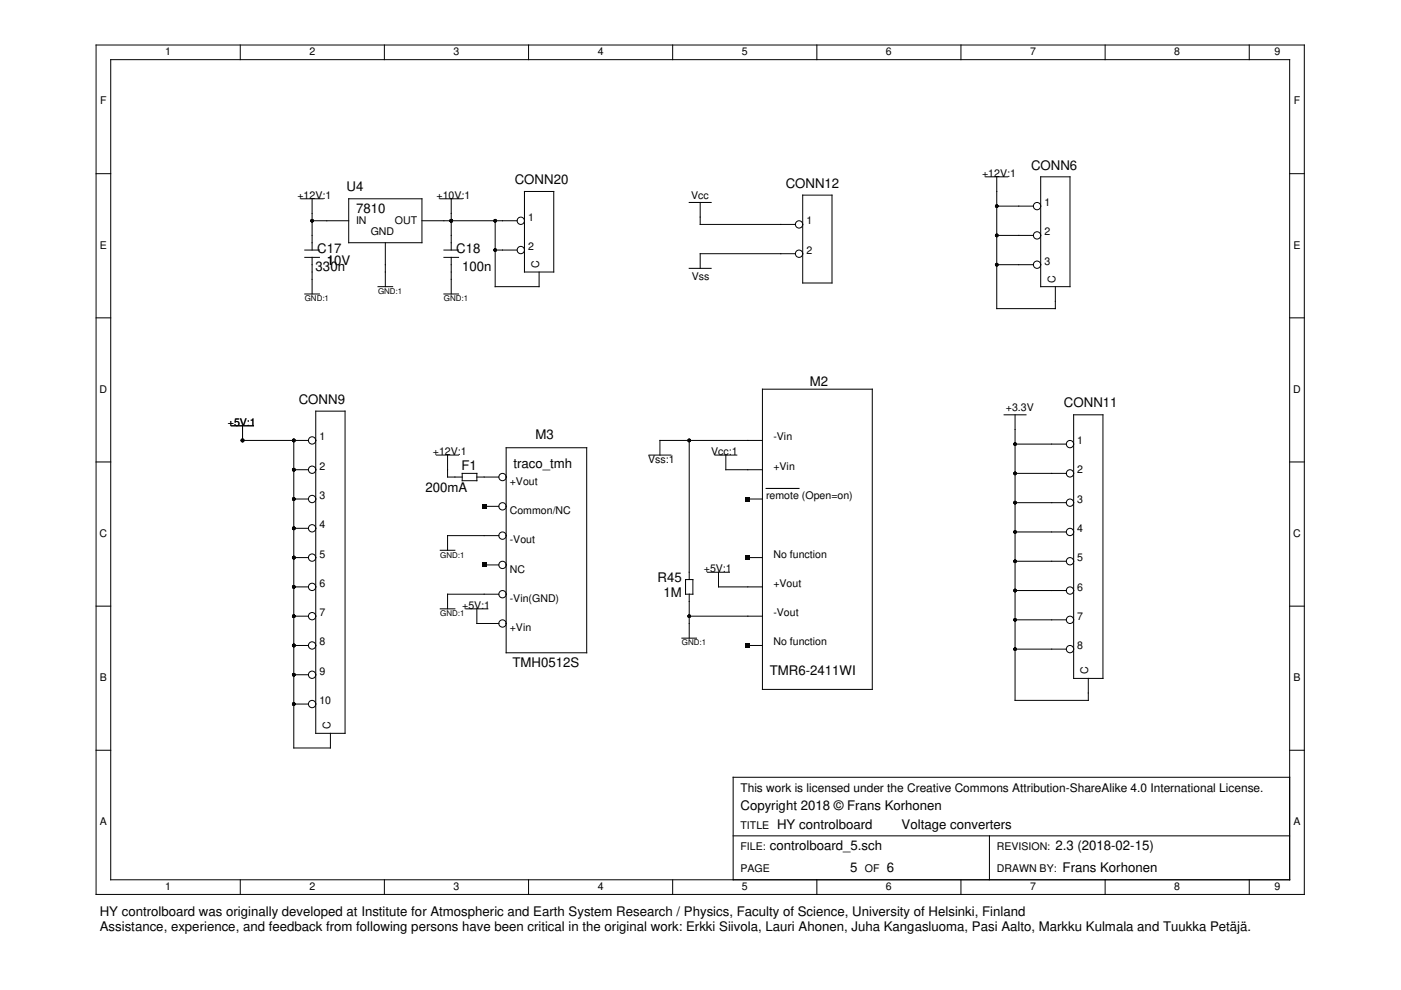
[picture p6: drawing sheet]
<svg xmlns="http://www.w3.org/2000/svg" width="297mm" height="210mm" viewBox="0 0 297 210" stroke-linecap="round" stroke-linejoin="round" font-family="sans-serif">
<g fill="none" stroke="#000" stroke-width=".21">
<path d="M20.4 9.5h256.1v180.1h-256.1zM23.5 12.7h249.9v173.8h-249.9zM50.9 9.5v3.2M81.5 9.5v3.2M112.1 9.5v3.2M142.6 9.5v3.2M173.2 9.5v3.2M203.7 9.5v3.2M234.3 9.5v3.2M264.9 9.5v3.2M20.4 36.8h3.1M209 37.5h4.7"/>
<path d="M211.3 37.5v27.9h12.5v-4.6M220.6 37.5h6.3v23.3h-6.3zM273.4 36.8h3.1M63.8 42.1h4.7M64.6 53h3.1M64.6 54.6h3.1M66.2 46.8h7.7M66.2 42.1v10.9M66.2 54.6v7.7M73.9 42.1h15.6v9.4h-15.6zM81.7 51.5v9.3M89.5 46.8h20.1"/>
<path d="M93.3 42.1h4.7M94.1 53h3.1M94.1 54.6h3.1M95.7 42.1v10.9M95.7 54.6v7.7M105 46.8v14h9.3v-3.1M105 53h4.6M111.2 40.6h6.2v17.1h-6.2zM146.1 42.9h4.7M146.1 56.9h4.7M148.5 42.9v4.7h20.1M168.6 53.8h-20.1v3.1"/>
<path d="M170.2 41.4h6.2v18.6h-6.2zM211.3 56.1h7.8M211.3 49.9h7.8M211.3 43.7h7.8M20.4 67.4h3.1M64.6 62.3h3.1M80.1 60.8h3.1M94.1 62.3h3.1M273.4 67.4h3.1M20.4 97.9h3.1M49.1 90.3h4.7M51.4 90.3v3.1h14"/>
<path d="M62.3 93.4v65.2h7.8v-3.1M62.3 99.6h3.1M66.9 87.2h6.3v68.3h-6.3zM92.6 96.5h4.6M94.9 96.5v4.6h3.1M107.3 94.9h17.1v43.5h-17.1zM137.6 96.5h4.6M146.1 93.4v29.5M151.6 96.5h4.6M153.9 96.5v3.1h7.8M161.7 93.4h-21.8v3.1M161.7 82.5h23.2v63.7h-23.2z"/>
<path d="M212.9 87.9h4.6M215.2 87.9v60.6h15.5v-4.7M215.2 94.2h10.9M227.6 87.9h6.2v55.9h-6.2zM273.4 97.9h3.1M62.3 105.8h3.1M62.3 118.2h3.1M62.3 112h3.1M93.3 116.7h3.1M98 100.4h3.1v1.5h-3.1zM101.1 101.1h4.7M102.7 119.8h3.1"/>
<path d="M102.7 107.4h3.1M105.8 113.6h-10.9v3.1M158.5 105.8h3.2M158.5 118.2h3.2M215.2 100.4h10.9M215.2 106.6h10.9M215.2 112.8h10.9M215.2 119h10.9M20.4 128.5h3.1M62.3 124.4h3.1M62.3 130.6h3.1M62.3 136.9h3.1"/>
<path d="M93.3 129.1h3.1M98.8 129.1h4.6M101.1 129.1v3.1h4.7M105.8 126h-10.9v3.1M144.6 135.3h3.1M145.3 122.9h1.6v3.1h-1.6zM146.1 126v9.3M146.1 130.6h15.6M150 121.3h4.7M152.3 121.3v3.1h9.4M158.5 136.9h3.2M215.2 125.2h10.9"/>
<path d="M215.2 131.4h10.9M215.2 137.6h10.9M273.4 128.5h3.1M20.4 159.1h3.1M62.3 143.1h3.1M62.3 149.3h3.1M273.4 159.1h3.1M155.4 177.2h118M209.8 177.2v9.3M273.4 164.8h-118v21.7M50.9 186.5v3.1M81.5 186.5v3.1"/>
<path d="M112.1 186.5v3.1M142.6 186.5v3.1M173.2 186.5v3.1M203.7 186.5v3.1M234.3 186.5v3.1M264.9 186.5v3.1"/>
<circle cx="110.4" cy="46.8" r=".78"/>
<circle cx="110.4" cy="53" r=".78"/>
<circle cx="169.4" cy="53.8" r=".78"/>
<circle cx="169.4" cy="47.6" r=".78"/>
<circle cx="219.9" cy="56.1" r=".78"/>
<circle cx="219.9" cy="43.7" r=".78"/>
<circle cx="219.9" cy="49.9" r=".78"/>
<circle cx="66.2" cy="99.6" r=".78"/>
<circle cx="66.2" cy="93.4" r=".78"/>
<circle cx="226.9" cy="94.2" r=".78"/>
<circle cx="66.2" cy="112" r=".78"/>
<circle cx="66.2" cy="118.2" r=".78"/>
<circle cx="66.2" cy="105.8" r=".78"/>
<circle cx="106.5" cy="113.6" r=".78"/>
<circle cx="106.5" cy="101.1" r=".78"/>
<circle cx="106.5" cy="119.8" r=".78"/>
<circle cx="106.5" cy="107.4" r=".78"/>
<circle cx="226.9" cy="106.6" r=".78"/>
<circle cx="226.9" cy="119" r=".78"/>
<circle cx="226.9" cy="112.8" r=".78"/>
<circle cx="226.9" cy="100.4" r=".78"/>
<circle cx="66.2" cy="136.9" r=".78"/>
<circle cx="66.2" cy="124.4" r=".78"/>
<circle cx="66.2" cy="130.6" r=".78"/>
<circle cx="106.5" cy="126" r=".78"/>
<circle cx="106.5" cy="132.2" r=".78"/>
<circle cx="226.9" cy="131.4" r=".78"/>
<circle cx="226.9" cy="137.6" r=".78"/>
<circle cx="226.9" cy="125.2" r=".78"/>
<circle cx="66.2" cy="149.3" r=".78"/>
<circle cx="66.2" cy="143.1" r=".78"/>
</g>
<g fill="#000">
<path d="M102.2 119.3h.9v.9h-.9zM102.2 106.9h.9v.9h-.9zM158.1 105.3h.9v1h-.9zM158.1 117.8h.9v.9h-.9zM158.1 136.4h.9v.9h-.9z"/>
<circle cx="66.2" cy="46.8" r=".39"/>
<circle cx="95.7" cy="46.8" r=".39"/>
<circle cx="105" cy="46.8" r=".39"/>
<circle cx="105" cy="53" r=".39"/>
<circle cx="211.3" cy="56.1" r=".39"/>
<circle cx="211.3" cy="43.7" r=".39"/>
<circle cx="211.3" cy="49.9" r=".39"/>
<circle cx="51.4" cy="93.4" r=".39"/>
<circle cx="62.3" cy="99.6" r=".39"/>
<circle cx="62.3" cy="93.4" r=".39"/>
<circle cx="146.1" cy="93.4" r=".39"/>
<circle cx="215.2" cy="94.2" r=".39"/>
<circle cx="62.3" cy="112" r=".39"/>
<circle cx="62.3" cy="118.2" r=".39"/>
<circle cx="62.3" cy="105.8" r=".39"/>
<circle cx="215.2" cy="119" r=".39"/>
<circle cx="215.2" cy="106.6" r=".39"/>
<circle cx="215.2" cy="112.8" r=".39"/>
<circle cx="215.2" cy="100.4" r=".39"/>
<circle cx="62.3" cy="130.6" r=".39"/>
<circle cx="62.3" cy="124.4" r=".39"/>
<circle cx="62.3" cy="136.9" r=".39"/>
<circle cx="146.1" cy="130.6" r=".39"/>
<circle cx="215.2" cy="131.4" r=".39"/>
<circle cx="215.2" cy="125.2" r=".39"/>
<circle cx="215.2" cy="137.6" r=".39"/>
<circle cx="62.3" cy="143.1" r=".39"/>
<circle cx="62.3" cy="149.3" r=".39"/>
</g>
<path d="M162.4 103.6h7" fill="none" stroke="#000" stroke-width=".22"/>
<g font-size="2.8">
<text x="218.6" y="35.9">CONN6</text>
<text x="73.5" y="40.6">U4</text>
<text x="109.1" y="39">CONN20</text>
<text x="166.6" y="39.8">CONN12</text>
<text x="75.5" y="45.3">7810</text>
<text x="67.2" y="53.5">C17</text>
<text x="96.7" y="53.5">C18</text>
<text x="66.9" y="57.4">330n</text>
<text x="69.3" y="56.1">10V</text>
<text x="98" y="57.4">100n</text>
<text x="171.7" y="81.7">M2</text>
<text x="63.3" y="85.6">CONN9</text>
<text x="225.6" y="86.4">CONN11</text>
<text x="113.5" y="93.1">M3</text>
<text x="97.8" y="99.6">F1</text>
<text x="108.9" y="99.3">traco_tmh</text>
<text x="90.2" y="104.3">200mA</text>
<text x="139.4" y="123.4">R45</text>
<text x="140.7" y="126.5">1M</text>
<text x="108.7" y="141.5">TMH0512S</text>
<text x="163.2" y="143.1">TMR6-2411WI</text>
<text x="157" y="171.8">Copyright 2018 © Frans Korhonen</text>
<text x="164.8" y="175.7">HY controlboard</text>
<text x="191.1" y="175.7">Voltage converters</text>
<text x="163.2" y="180.3">controlboard_5.sch</text>
<text x="180.3" y="185">5</text>
<text x="188" y="185">6</text>
<text x="223.8" y="180.3">2.3 (2018-02-15)</text>
<text x="225.3" y="184.9">Frans Korhonen</text>
<text x="21.1" y="194.2">HY controlboard was originally developed at Institute for Atmospheric and Earth System Research / Physics, Faculty of Science, University of Helsinki, Finland</text>
<text x="21.1" y="197.4">Assistance, experience, and feedback from following persons have been critical in the original work: Erkki Siivola, Lauri Ahonen, Juha Kangasluoma, Pasi Aalto, Markku Kulmala and Tuukka Petäjä.</text>
</g>
<text font-size="2.5" x="157" y="167.9">This work is licensed under the Creative Commons Attribution-ShareAlike 4.0 International License.</text>
<g font-size="2.2">
<text x="35" y="11.7">1</text>
<text x="65.6" y="11.7">2</text>
<text x="96.1" y="11.7">3</text>
<text x="126.7" y="11.7">4</text>
<text x="157.3" y="11.7">5</text>
<text x="187.8" y="11.7">6</text>
<text x="218.4" y="11.7">7</text>
<text x="249" y="11.7">8</text>
<text x="270.2" y="11.7">9</text>
<text x="21.2" y="22.1">F</text>
<text x="274.3" y="22.1">F</text>
<text x="208.2" y="37.5">+12V:1</text>
<text x="63.1" y="42.1">+12V:1</text>
<text x="75.5" y="47.6">IN</text>
<text x="83.7" y="47.6">OUT</text>
<text x="92.6" y="42.1">+10V:1</text>
<text x="112" y="46.8">1</text>
<text x="146.5" y="42.1">Vcc</text>
<text x="171" y="47.6">1</text>
<text x="221.4" y="43.7">1</text>
<text x="21.2" y="52.7">E</text>
<text x="78.6" y="49.9">GND</text>
<text x="112" y="53">2</text>
<text x="171" y="53.8">2</text>
<text x="221.4" y="49.9">2</text>
<text x="274.2" y="52.7">E</text>
<text x="114.3" y="56.8" transform="rotate(-90 114.3 56.8)">C</text>
<text x="146.7" y="59.3">Vss</text>
<text x="221.4" y="56.1">3</text>
<text x="223.8" y="59.9" transform="rotate(-90 223.8 59.9)">C</text>
<text x="21.1" y="83.3">D</text>
<text x="274.2" y="83.3">D</text>
<text x="213.3" y="87.2">+3.3V</text>
<text x="48.3" y="90.3">+5V:1</text>
<text x="67.7" y="93.4">1</text>
<text x="164" y="93.4">-Vin</text>
<text x="228.4" y="94.2">1</text>
<text x="67.7" y="99.6">2</text>
<text x="91.8" y="96.5">+12V:1</text>
<text x="137.4" y="98.1">Vss:1</text>
<text x="150.8" y="96.5">Vcc:1</text>
<text x="164" y="99.6">+Vin</text>
<text x="228.4" y="100.4">2</text>
<text x="67.7" y="105.8">3</text>
<text x="108.1" y="102.8">+Vout</text>
<text x="162.4" y="105.8">remote (Open=on)</text>
<text x="228.4" y="106.6">3</text>
<text x="21.1" y="113.8">C</text>
<text x="67.7" y="112">4</text>
<text x="108.1" y="109">Common/NC</text>
<text x="228.4" y="112.8">4</text>
<text x="274.2" y="113.8">C</text>
<text x="67.7" y="118.2">5</text>
<text x="108.1" y="115.2">-Vout</text>
<text x="164" y="118.2">No function</text>
<text x="228.4" y="119">5</text>
<text x="67.7" y="124.4">6</text>
<text x="108.1" y="121.5">NC</text>
<text x="149.2" y="121.3">+5V:1</text>
<text x="164" y="124.4">+Vout</text>
<text x="228.4" y="125.2">6</text>
<text x="67.7" y="130.6">7</text>
<text x="98" y="129.1">+5V:1</text>
<text x="108.1" y="127.7">-Vin(GND)</text>
<text x="164" y="130.6">-Vout</text>
<text x="228.4" y="131.4">7</text>
<text x="67.7" y="136.9">8</text>
<text x="108.1" y="133.8">+Vin</text>
<text x="164" y="136.9">No function</text>
<text x="228.4" y="137.6">8</text>
<text x="67.7" y="143.1">9</text>
<text x="230.7" y="143" transform="rotate(-90 230.7 143)">C</text>
<text x="21.2" y="144.4">B</text>
<text x="67.7" y="149.3">10</text>
<text x="274.2" y="144.4">B</text>
<text x="70.1" y="154.6" transform="rotate(-90 70.1 154.6)">C</text>
<text x="21.2" y="175">A</text>
<text x="157" y="175.7">TITLE</text>
<text x="274.2" y="175">A</text>
<text x="157" y="180.3">FILE:</text>
<text x="157" y="185">PAGE</text>
<text x="183.4" y="185">OF</text>
<text x="211.3" y="180.3">REVISION:</text>
<text x="211.3" y="185">DRAWN BY:</text>
<text x="35" y="188.7">1</text>
<text x="65.6" y="188.7">2</text>
<text x="96.1" y="188.7">3</text>
<text x="126.7" y="188.7">4</text>
<text x="157.3" y="188.7">5</text>
<text x="187.8" y="188.7">6</text>
<text x="218.4" y="188.7">7</text>
<text x="249" y="188.7">8</text>
<text x="270.2" y="188.7">9</text>
</g>
<g font-size="1.7">
<text x="64.6" y="63.9">GND:1</text>
<text x="80.1" y="62.3">GND:1</text>
<text x="94.1" y="63.9">GND:1</text>
<text x="93.3" y="118.2">GND:1</text>
<text x="93.3" y="130.6">GND:1</text>
<text x="144.6" y="136.9">GND:1</text>
</g>
</svg>
